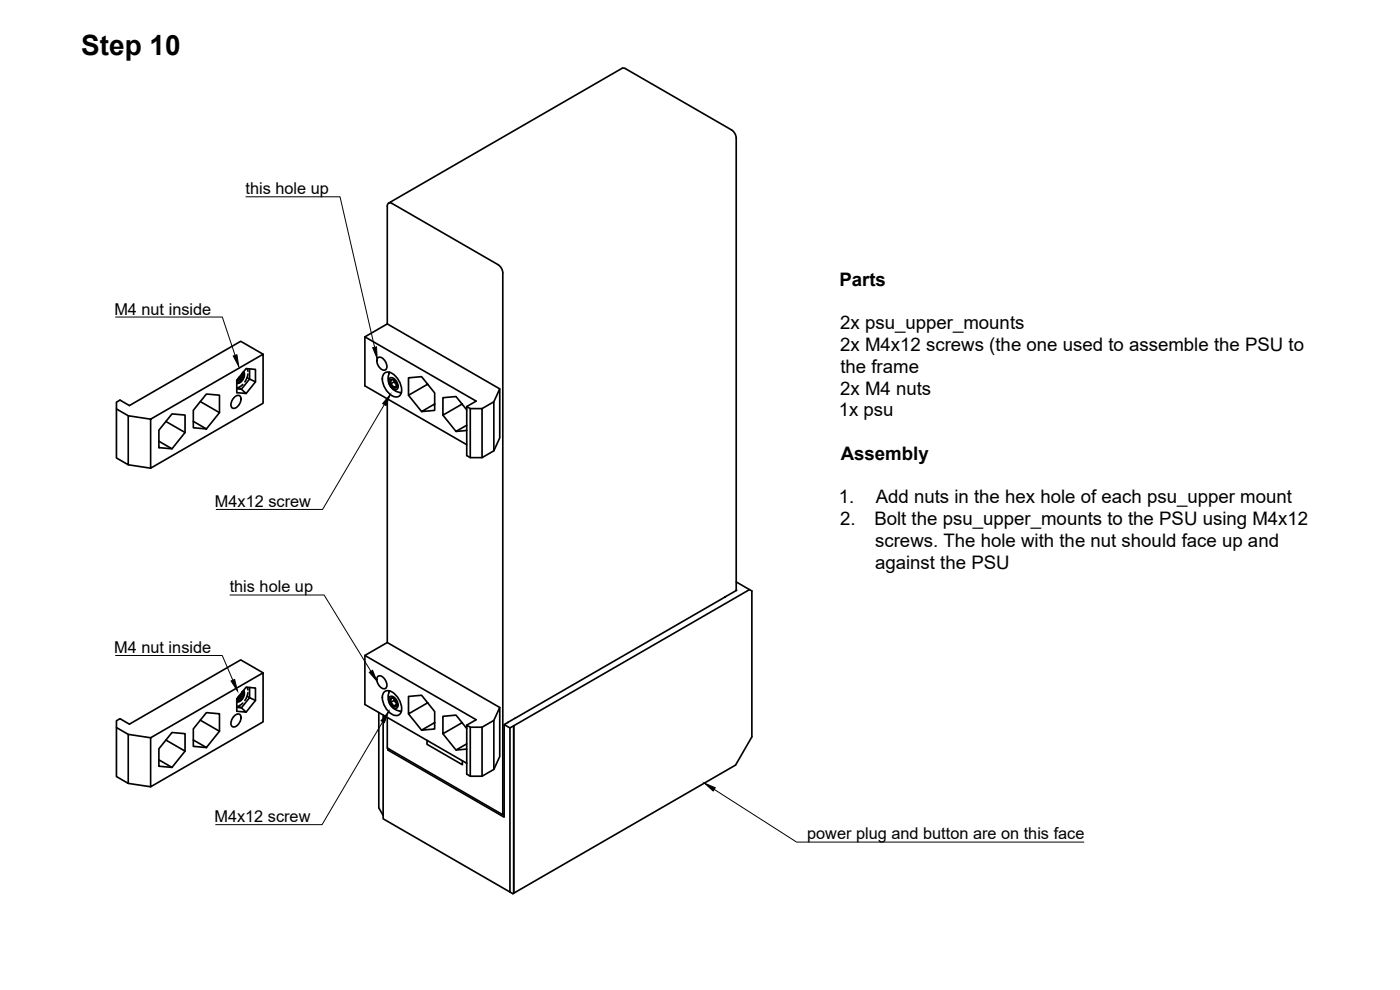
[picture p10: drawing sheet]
<svg xmlns="http://www.w3.org/2000/svg" width="420mm" height="297mm" viewBox="0 0 420 297" stroke-linecap="round" stroke-linejoin="round" font-family="sans-serif">
<!-- layer: Visible -->
<g fill="none" stroke="#000" stroke-width=".5">
<path d="M116.6 60.9l70.3-40.5 .8 .2 31.8 18.4 .7 .6 .6 .9 .1 .9v135.8M149.5 79.4l-31.9-18.4a.87 .87 0 0 0-1-.1 .87 .87 0 0 0-.4 1v35.3M149.5 79.4l1 1.1 .4 1.4v162.6M116.2 97.2l33.8 19.5v14.7l-1.8 3.9M116.2 97.2l-6.7 3.9v14.7l30.6 17.6M61.9 118.2l4 .4v5.2l-4 4.9-3.9-.4v-5.2zM70.4 119.1a1.08 1.08 0 0 1 1.5-.4 1.08 1.08 0 0 1 .4 1.5l-.7 1.4a1.16 1.16 0 0 1-1.2 .9 1.16 1.16 0 0 1-1.1-1l.2-1.1zM71.8 116.4l.7 .4 2.4-3.1 1.8 .9-2.8 3.5M71.9 113l-.5 .6M72.6 112.6l-.7 1.2M72.6 112.1l-.4 1.4-1.1 .8M72.7 112.1h.1"/>
<path d="M72.7 112.1l-.4 1.4-1.2 .8M72.9 115.3l-.7 .7-1.1 .4M73 111.6l.2 .9-.4 1.2-.9 .8-.8 .2M73.1 111.6a2.44 2.44 0 0 1-2 3.4M73.1 111.7l.1 .7-.2 .9-1.2 1.3M74.1 110.6l.3 .8M74.4 112.2l-.9 2.4M74.9 110.7v3l-.7-.4M76.7 114.6v-3.8l-2.8-.2-2.8 3.5v3.7l2.8 .3-1.4-1.3-1.4-.1M79 106.3l-6.8-3.9-33.4 19.3-2.8-1.7-1.1 .7v16.7l3.6 2.1v-14.8l6.7 1.1M109.5 101.1l33.4 19.3-2.8 1.6M113.4 107.4a1.92 1.92 0 0 1 2.5 1.6 1.16 1.16 0 0 1 .2 1.5 1.16 1.16 0 0 1-1.5 .4 2.8 2.8 0 0 1-1.2-3.5z"/>
<path d="M115.4 112a2.6 2.6 0 0 1 3.4 .9 5.4 5.4 0 0 1 1.5 5.4 1.99 1.99 0 0 1-3.2 0 5.7 5.7 0 0 1-2.1-5.9zM116.2 119.7v73.1M116.8 111.7v.4M116.9 111.7a4.2 4.2 0 0 0 3.6 6.1M116.9 113.5a1.79 1.79 0 0 1 2.4 1.5 1.08 1.08 0 0 1 .1 1.4 1.08 1.08 0 0 1-1.3 .4 2.61 2.61 0 0 1-1.2-3.3zM117.2 115.2l.9 1.1M118.1 113.9l-.9 .1 .1 .8a.36 .36 0 0 0-.1 .4 .36 .36 0 0 0 .4 .3l.3 .5a.32 .32 0 0 0 .2 .3 .32 .32 0 0 0 .4-.1h.5M118.1 113.9a1.95 1.95 0 0 1 .9 2.3M118.1 113.9a.77 .77 0 0 0-1.1 .3 .77 .77 0 0 0 .2 1M118.3 114.1v.5l.8 1M118.3 114.6l-1.1 .6M119 116.2l-.4 .2-.5-.1"/>
<path d="M119.1 115.7l-1 .6M119.1 115.6l-.1 .6M120 117.8l.4 .1M122.6 118.6l3.9 4.9M128.3 115.3l-5.7 3.3v-5.2l3.9-.4 3.9 4.9v5.2l-3.9 .4 3.9-2.3M150 116.7l-1.8 3.9v14.7l-3.5 2h-3.6l-1-.6v-14.7l1 .6M34.9 122.7l3.6 2M38.5 139.5l6.7 1M45.2 125.8l33.8-19.5v14.7l-33.8 19.5zM47.7 132.4l3.9 2.3M49.8 126.5l5.7 3.3M51.6 124.2l3.9 .3v5.3l-3.9 4.9-3.9-.4v-5.2z"/>
<path d="M58 126.4l3.9 2.3M60.1 120.5l5.8 3.3M132.9 124.6l4 4.8 3.2-1.8M138.7 121.2l-5.8 3.4v-5.3l4-.3 3.2 4M140.1 129.2l-3.2 .2M141.1 137.3v-14.7h3.6v14.7M148.2 120.6l-3.5 2M220.9 177.1l-68.5 39.6M220.9 174.6l4.7 2.7v43.8l-4.8 8.5-66.9 38.5-.9-.5M224.9 176.9l-71.9 41.5-1.7-1 1.1-.6M109.5 196.7l33.4 19.2-2.8 1.7M116.2 192.8l33.8 19.5v14.7l-1.8 3.9"/>
<path d="M116.2 192.8l-6.7 3.9v14.7l30.6 17.6M34.9 218.3l3.6 2M51.6 219.8l3.9 .3v5.3l-3.9 4.9-3.9-.4v-5.2zM60.1 216.1l5.8 3.3M61.9 213.8l4 .4v5.2l-4 4.9-3.9-.4v-5.2zM70.4 214.7a1.08 1.08 0 0 1 1.5-.4 1.08 1.08 0 0 1 .4 1.5l-.7 1.4a1.16 1.16 0 0 1-1.2 .9 1.16 1.16 0 0 1-1.1-1.1l.2-1zM71.8 212l.7 .4 2.4-3.1 1.8 .9-2.8 3.5M71.9 208.6l-.5 .6M72.6 208.2l-.7 1.2M72.7 207.7h.1M72.7 207.7l-.4 1.4-1.2 .8 1.1-.8 .4-1.4M72.9 210.9l-.7 .7-1.1 .4"/>
<path d="M73 207.2l.2 .9-.4 1.2-.9 .9-.8 .1M73.1 207.2a2.44 2.44 0 0 1-2 3.4M73.1 207.3l.1 .7-.2 .8-1.2 1.4M74.1 206.2l.3 .8M74.4 207.8l-.9 2.4M74.9 206.3v3l-.7-.4M76.7 210.2v-3.8l-2.8-.2-2.8 3.5v3.7l2.8 .3-1.4-1.3-1.4-.2M79 201.9l-6.8-3.9-33.4 19.3-2.8-1.7-1.1 .7v16.7l3.6 2v-14.7l6.7 1.1M113.4 203a1.92 1.92 0 0 1 2.5 1.6 1.16 1.16 0 0 1 .2 1.5 1.16 1.16 0 0 1-1.5 .4 2.8 2.8 0 0 1-1.2-3.5zM113.7 213.8v28.6l1.3 2.3M115 214.5v31.2l38 21.9v-49.2M115.4 207.6a2.6 2.6 0 0 1 3.4 .9 5.4 5.4 0 0 1 1.5 5.4 1.99 1.99 0 0 1-3.2 0 5.7 5.7 0 0 1-2.1-5.9z"/>
<path d="M116.2 215.3v9.1l34.7 20.1 .4-.3M116.8 207.3v.4M116.9 207.3a4.2 4.2 0 0 0 3.6 6.1M116.9 209.1a1.79 1.79 0 0 1 2.4 1.5 1.08 1.08 0 0 1 .1 1.4 1.08 1.08 0 0 1-1.3 .4 2.61 2.61 0 0 1-1.2-3.3zM117.2 210.8l.9 1.1M118.1 209.5l-.9 .1 .1 .8a.36 .36 0 0 0-.1 .4 .36 .36 0 0 0 .4 .3l.3 .4a.32 .32 0 0 0 .2 .4 .32 .32 0 0 0 .4-.1h.5M118.1 209.5a1.95 1.95 0 0 1 .9 2.3M118.1 209.5a.77 .77 0 0 0-1.1 .3 .77 .77 0 0 0 .2 1M118.3 209.7v.5l.8 1-.1 .6M118.3 210.2l-1.1 .6M119 211.8l-.4 .2-.5-.1M119.1 211.3l-1 .6"/>
<path d="M120 213.4l.4 .1M122.6 214.2l3.9 4.9M128.3 210.9l-5.7 3.3v-5.2l3.9-.4 3.9 4.9v5.2l-3.9 .4 3.9-2.3M138.7 216.8l-5.8 3.4v-5.3l4-.3 3.2 4M148.2 216.2l-3.5 2M150 212.3l-1.8 3.9v14.7l-3.5 2h-3.6l-1-.6v-14.7l1 .6M151.3 217.4v27.8l-34.9-20.2M152.4 216.8h.1M154.2 217.8v50.2M38.5 235l6.7 1.1M45.2 221.4l33.8-19.5v14.7l-33.8 19.5zM47.7 228l3.9 2.3"/>
<path d="M49.8 222l5.7 3.4M58 222l3.9 2.3M116.4 224.5v.5l.4-.2M128.1 222.1v1.2l10.7 6.1v-1.1M132.9 220.2l4 4.8 3.2-1.8M140.1 224.8l-3.2 .2M141.1 232.9v-14.7h3.6v14.7"/>
</g>
<!-- layer: Annotations -->
<path d="M70 106.8l1.1-.4 .6 3.5zM111.9 104.3l1.1-.2 .2 3.5zM117.1 118.4l-1.3 3.3-1-.6zM69.3 204.3l1.1-.4 .9 3.4zM110.8 201.7l1-.6 1.4 3.3zM116.6 213.5l-1.2 3.3-1-.6zM211.4 235l3.3 1.4-.7 .9z" fill="#000" stroke="#000" stroke-width=".3"/>
<path d="M73.8 59h28.2l10.4 45.2M34.7 95.1h32l3.9 11.5M115.3 121.4l-18.5 31.5h-31.9M69 178.5h28.3l14 22.9M34.7 196.7h32l3.2 7.4M114.9 216.5l-18.2 30.9h-32M214.3 236.8l24.8 15.9h86.2" fill="none" stroke="#000" stroke-width=".3"/>
<text font-size="8.4" x="24.4" y="16.4">Step 10</text>
<g font-size="5.6">
<text x="251.9" y="85.7">Parts</text>
<text x="252.1" y="98.8">2x psu_upper_mounts</text>
<text x="252.1" y="105.3">2x M4x12 screws (the one used to assemble the PSU to</text>
<text x="252.2" y="111.9">the frame</text>
<text x="252.1" y="118.4">2x M4 nuts</text>
<text x="251.7" y="124.9">1x psu</text>
<text x="252.3" y="138">Assembly</text>
<text x="251.7" y="151">1.</text>
<text x="262.8" y="151">Add nuts in the hex hole of each psu_upper mount</text>
<text x="252.1" y="157.6">2.</text>
<text x="262.4" y="157.6">Bolt the psu_upper_mounts to the PSU using M4x12</text>
<text x="262.6" y="164.2">screws. The hole with the nut should face up and</text>
<text x="262.6" y="170.7">against the PSU</text>
</g>
<g font-size="4.9">
<text x="73.7" y="58.1">this hole up</text>
<text x="34.3" y="94.4">M4 nut inside</text>
<text x="64.5" y="152.2">M4x12 screw</text>
<text x="68.9" y="177.5">this hole up</text>
<text x="34.3" y="196">M4 nut inside</text>
<text x="64.4" y="246.7">M4x12 screw</text>
<text x="242.2" y="251.6">power plug and button are on this face</text>
</g>
</svg>
